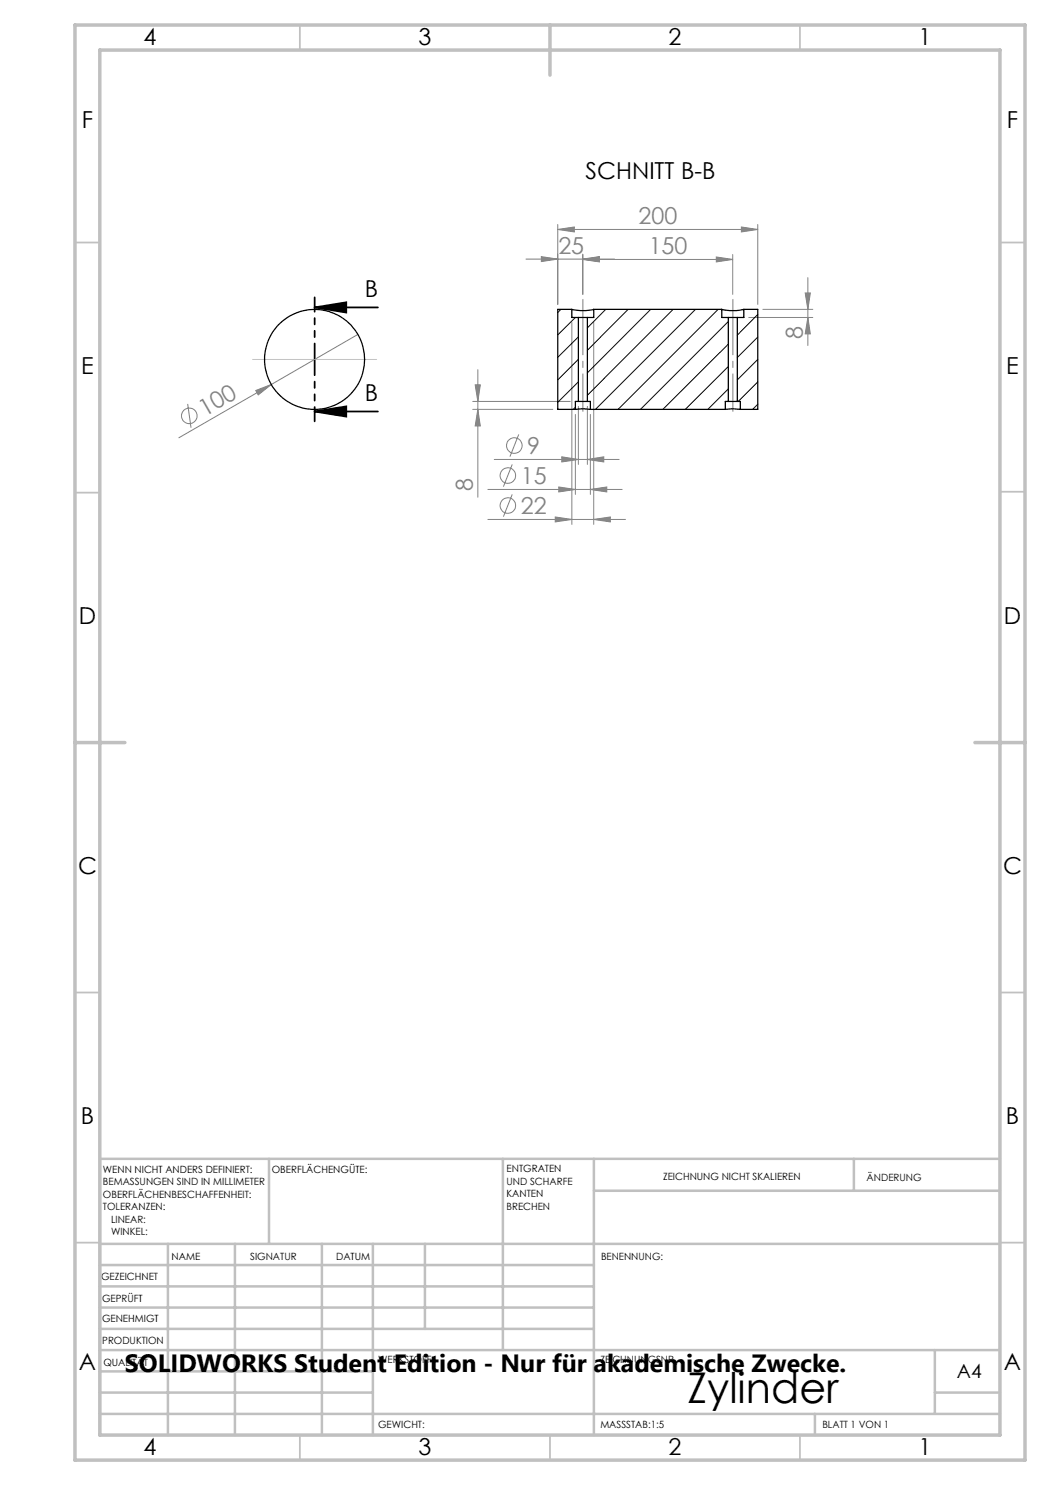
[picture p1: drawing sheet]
<svg xmlns="http://www.w3.org/2000/svg" width="210mm" height="297mm" viewBox="0 0 210 297" stroke-linecap="round" stroke-linejoin="round" font-family="sans-serif">
<g fill="none" stroke="#808080" stroke-width=".2">
<path d="M105.2 51.8h17.7M108.3 51.3l3.2 .5-3.2 .5zM111.5 45.9l3.4-.5v1zM111.5 44.9v16M111.5 45.9h40.1M116.6 51.8l3.3-.5v1zM116.6 50.8v8.1M116.6 51.9l3.3-.5v1zM116.6 51.9h29.9M143.3 51.4l3.2 .5-3.2 .5zM146.5 50.9v8M148.3 45.4l3.3 .5-3.3 .5z"/>
<path d="M151.6 44.9v16M161 58.6h1.1l-.5 3.3zM161.6 55.5v13.6M51.2 78.1l3.1-1.2-2.7 2.1zM54.3 76.9l-18.5 10.7M71.6 66.9l-17.3 10M95 77h1.1l-.5 3.3zM95.6 73.9v25.5M114.4 64.5v40.4M118.7 64.5v40.4M149.8 63.5h12.8M152.6 61.9h10"/>
<path d="M161.6 63.5l.5 3.3h-1.1zM37.5 80.8l.7 4.7M94.5 81.9h16.1M94.5 80.3h19.6M95.6 81.9l.5 3.3h-1.1zM97.6 97.9h26.8M98.8 91.9h25M102.4 98.9l-1.7 4.4M102.4 92.9l-1.7 4.4M103.8 86.9l-1.8 4.4M111.8 97.4l3.3 .5-3.3 .5zM112.4 91.4l3.3 .5-3.3 .5z"/>
<path d="M115.1 82.9v16M115.7 81.3v11.6M117.5 91.9l3.3-.5v1zM117.5 81.3v11.6M118.1 97.9l3.3-.5v1zM118.1 82.9v16M97.6 103.9h27.5M111.1 103.4l3.3 .5-3.3 .5zM118.7 103.9l3.4-.5v1z"/>
<circle cx="37.8" cy="83.2" r="1.55"/>
<circle cx="101.6" cy="95.1" r="1.56"/>
<circle cx="102.9" cy="89.1" r="1.56"/>
<circle cx="101.6" cy="101.1" r="1.56"/>
</g>
<path d="M62.9 61.5l6.4-1v2zM62.9 61.5h12.7M62.9 82.3l6.4-1v2zM62.9 82.3h12.7" fill="none" stroke="#000" stroke-width=".35"/>
<path d="M62.9 59.5v24.8" fill="none" stroke="#000" stroke-width=".35" stroke-dasharray="6.3 1.3 1.3 1.3 1.3 1.3" stroke-dashoffset="3.5"/>
<path d="M146.6 59.9v3.6M116.6 63.5v-3.6" fill="none" stroke="#808080" stroke-width=".2" stroke-dasharray="15.2 1.3 1.3 1.3"/>
<path d="M146.6 63.5v18.8M116.6 82.3v-18.8" fill="none" stroke="#808080" stroke-width=".2" stroke-dasharray="15.2 1.3 1.3 1.3" stroke-dashoffset="7.7"/>
<path d="M50.5 71.9h24.8" fill="none" stroke="#c0c0c0" stroke-width=".2"/>
<g fill="none" stroke="#c0c0c0" stroke-width=".35">
<path d="M60 5v5M160 5v5M15 48.5h5M200 48.5h5M15 98.5h5M200 98.4h5M15 198.5h5M200 198.5h5M15 248.5h5M200 248.5h5M60 287v5M110 287v5"/>
<path d="M160 287v5"/>
</g>
<g fill="none" stroke="#c0c0c0" stroke-width=".5">
<path d="M53.8 231.8v17M100.6 231.8v38.2M118.8 231.8v55.2M118.8 238.2h81.2M170.8 231.8v6.4M200 231.8h-180v55.2M20 248.8h180M20 257.3h98.8M20 253h98.8M33.6 248.8v38.2M47 248.8v38.2M64.4 248.8v38.2"/>
<path d="M74.6 248.8v38.2M85 248.8v17M20 265.8h98.8M20 261.5h98.8M20 278.5h54.6M20 274.3h54.6M20 270h180M187 278.5h13M187 270v12.8M20 282.8h180M163 282.8v4.2"/>
</g>
<path d="M15 5h190v287h-190zM20 10h180v277h-180zM110 5v10M15 148.5h10M195 148.5h10" fill="none" stroke="#c0c0c0" stroke-width=".7"/>
<path d="M62.9 61.5l6.4-1v2zM62.9 82.3l6.4-1v2z" fill="#000"/>
<g fill="#808080">
<path d="M51.2 78.1l3.1-1.2-2.7 2.1z"/>
<path d="M116.6 51.8l3.3-.5v1zM108.3 51.3l3.2 .5-3.2 .5z"/>
<path d="M111.1 103.4l3.3 .5-3.3 .5zM118.7 103.9l3.4-.5v1zM116.6 51.9l3.3-.5v1zM143.3 51.4l3.2 .5-3.2 .5zM111.5 45.9l3.4-.5v1zM148.3 45.4l3.3 .5-3.3 .5zM111.8 97.4l3.3 .5-3.3 .5zM118.1 97.9l3.3-.5v1zM112.4 91.4l3.3 .5-3.3 .5zM117.5 91.9l3.3-.5v1z"/>
<path d="M95.6 81.9l.5 3.3h-1.1zM95 77h1.1l-.5 3.3z"/>
<path d="M161 58.6h1.1l-.5 3.3zM161.6 63.5l.5 3.3h-1.1z"/>
</g>
<g fill="none" stroke="#000" stroke-width=".25">
<path d="M114.4 61.9a9.8 9.8 0 0 0 4.3 0M114.4 61.9h-2.9v20h3.6M114.4 61.9v1.6h1.3M115.7 63.5h1.8M115.7 63.5v16.8M117.5 63.5v16.8M118.7 61.9h25.7M118.7 61.9v1.6h-1.2M144.4 61.9l1.5 .2h1.4l1.5-.2M144.4 61.9v1.6h1.3M145.7 63.5h1.8M145.7 63.5v16.8"/>
<path d="M147.5 63.5v16.8M148.8 61.9h2.8v20h-3.5M148.8 61.9v1.6h-1.3M115.1 81.9l1.1-.1 1.9 .1M115.7 80.3h1.8M115.7 80.3h-.6v1.6M117.5 80.3h.6v1.6M118.1 81.9h27M145.1 81.9l1.1-.1 1.9 .1M145.7 80.3h1.8M145.7 80.3h-.6v1.6M147.5 80.3h.6v1.6"/>
<circle cx="62.9" cy="71.9" r="10"/>
</g>
<g fill="none" stroke="#000" stroke-width=".2">
<path d="M112.2 61.9l-.7 .6M115.1 63.5l-3.6 3.5M115.7 71.9l-4.2 4.1M115.7 67.4l-4.2 4.1M115.7 76.4l-4.2 4.1M121.1 61.9l-3.6 3.7M125.6 61.9l-8.1 8.2M130.1 61.9l-12.6 12.7M134.6 61.9l-17.1 17.2M139.1 61.9l-20 20M143.6 61.9l-20 20M145.7 64.3l-17.6 17.6"/>
<path d="M145.7 68.8l-13.1 13.1M145.7 73.3l-8.6 8.6M145.7 77.8l-4.1 4.1M151.6 71.9l-4.1 4.1M151.6 62.9l-4.1 4.1M151.6 67.4l-4.1 4.1M151.6 76.4l-4 3.9M115.1 81.5l-.5 .4M151.6 80.9l-1.1 1"/>
</g>
<text font-size="8.5" x="137.5" y="280.6">Zylinder</text>
<text font-size="5" x="25" y="274.4">SOLIDWORKS Student Edition - Nur für akademische Zwecke.</text>
<g font-size="4.7">
<text x="28.7" y="9">4</text>
<text x="83.7" y="9">3</text>
<text x="133.7" y="9">2</text>
<text x="183.7" y="9">1</text>
<text x="16.4" y="25.5">F</text>
<text x="201.4" y="25.5">F</text>
<text x="117.1" y="35.8">SCHNITT B-B</text>
<text x="73" y="59.3">B</text>
<text x="16.3" y="74.7">E</text>
<text x="201.3" y="74.8">E</text>
<text x="73" y="80.1">B</text>
<text x="15.8" y="124.7">D</text>
<text x="200.8" y="124.7">D</text>
<text x="15.6" y="174.7">C</text>
<text x="200.6" y="174.7">C</text>
<text x="16.2" y="224.7">B</text>
<text x="201.2" y="224.7">B</text>
<text x="15.8" y="274">A</text>
<text x="200.8" y="274">A</text>
<text x="28.7" y="291">4</text>
<text x="83.7" y="291">3</text>
<text x="133.7" y="291">2</text>
<text x="183.7" y="291">1</text>
</g>
<g font-size="4.7" fill="#808080">
<text x="127.7" y="44.9">200</text>
<text x="111.7" y="50.8">25</text>
<text x="129.7" y="50.9">150</text>
<text x="160.6" y="67.8" transform="rotate(-90 160.6 67.8)">8</text>
<text x="41" y="83.3" transform="rotate(-30 41 83.3)">100</text>
<text x="105.4" y="90.8">9</text>
<text x="94.6" y="98.1" transform="rotate(-90 94.6 98.1)">8</text>
<text x="104.2" y="96.8">15</text>
<text x="104.2" y="102.8">22</text>
</g>
<text font-size="3.9" x="191.4" y="275.6">A4</text>
<g font-size="2">
<text x="20.6" y="234.6">WENN NICHT ANDERS DEFINIERT:</text>
<text x="20.6" y="237.1">BEMASSUNGEN SIND IN MILLIMETER</text>
<text x="20.6" y="239.6">OBERFLÄCHENBESCHAFFENHEIT:</text>
<text x="54.4" y="234.6">OBERFLÄCHENGÜTE:</text>
<text x="101.3" y="234.5">ENTGRATEN</text>
<text x="101.3" y="237">UND SCHARFE</text>
<text x="101.3" y="239.5">KANTEN</text>
<text x="132.6" y="236">ZEICHNUNG NICHT SKALIEREN</text>
<text x="173.3" y="236.2">ÄNDERUNG</text>
<text x="20.6" y="242.1">TOLERANZEN:</text>
<text x="22.2" y="244.6">LINEAR:</text>
<text x="101.3" y="242">BRECHEN</text>
<text x="22.2" y="247.1">WINKEL:</text>
<text x="34.3" y="252">NAME</text>
<text x="50" y="251.9">SIGNATUR</text>
<text x="67.2" y="251.9">DATUM</text>
<text x="120.2" y="251.9">BENENNUNG:</text>
<text x="20.2" y="256.1">GEZEICHNET</text>
<text x="20.4" y="260.3">GEPRÜFT</text>
<text x="20.4" y="264.4">GENEHMIGT</text>
<text x="20.5" y="268.8">PRODUKTION</text>
<text x="20.7" y="273.1">QUALITÄT</text>
<text x="75.6" y="272.5">WERKSTOFF:</text>
<text x="120.1" y="272.5">ZEICHNUNGSNR.</text>
<text x="75.6" y="285.5">GEWICHT:</text>
<text x="120.1" y="285.6">MASSSTAB:1:5</text>
<text x="164.5" y="285.6">BLATT 1 VON 1</text>
</g>
</svg>
